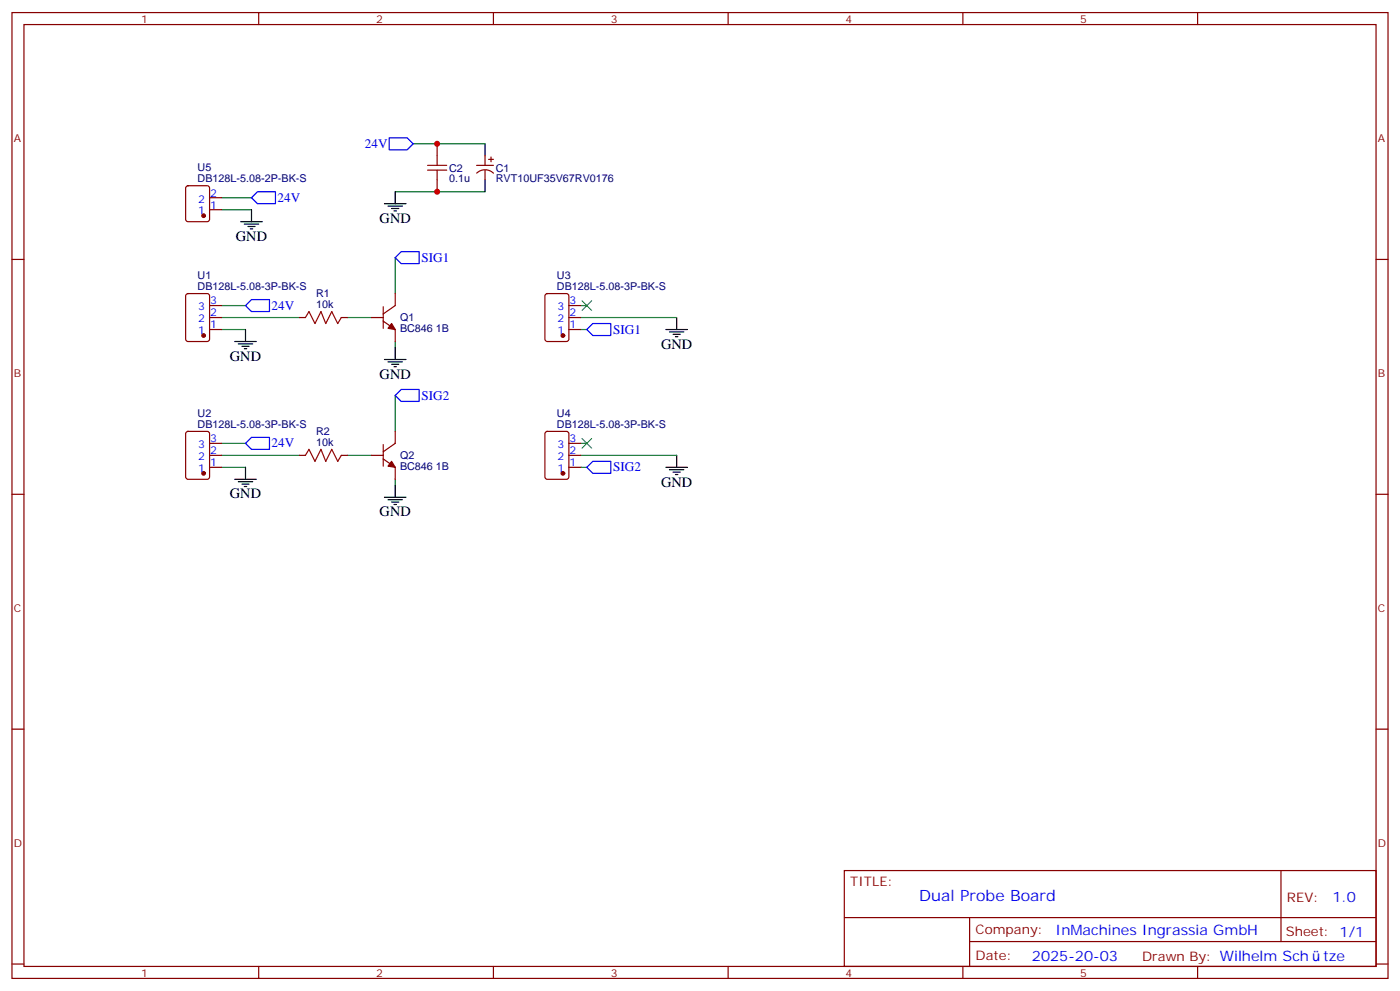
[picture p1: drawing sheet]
<svg xmlns="http://www.w3.org/2000/svg" width="412mm" height="292mm" viewBox="0 0 412 292" stroke-linecap="round" stroke-linejoin="round" font-family="sans-serif">
<path d="M116.4 75.8v10.6M65.3 93.5h22.9M102.3 93.5h7.1M116.4 100.5v1.8M116.4 116.4v10.6M65.3 134.1h22.9M102.3 134.1h7.1M116.4 141.1v1.8" fill="none" stroke="#008500" stroke-width=".35"/>
<g fill="none" stroke="#008700" stroke-width=".35">
<path d="M65.3 58.2h8.8M116.4 56.4h26.5M121.7 42.3h21.2M65.3 61.7h8.8M65.3 97h7M65.3 90h7M171.1 97h1.8M171.1 90h1.8M171.1 93.5h28.2M65.3 137.6h7M65.3 130.5h7M171.1 137.6h1.8"/>
<path d="M171.1 130.5h1.8M171.1 134.1h28.2"/>
</g>
<g fill="none" stroke="#000" stroke-width=".35">
<path d="M113.2 60h6.4M116.4 56.4v3.6M142.9 42.3v3.6M142.9 52.9v3.5M70.9 65.3h6.4M72 66h4.2M73 66.7h2.1M73.7 67.4h.7M74.1 61.7v3.6M114.3 60.7h4.2M115.4 61.4h2.1M116.1 62.1h.7"/>
<path d="M72.3 97v3.5M196.1 97h6.4M197.2 97.7h4.2M198.3 98.4h2.1M199 99.1h.7M199.3 93.5v3.5M69.1 100.5h6.4M70.2 101.2h4.2M71.3 102h2.1M72 102.7h.7M113.2 105.8h6.4M114.3 106.5h4.2"/>
<path d="M115.4 107.2h2.1M116.1 107.9h.7M116.4 102.3v3.5M72.3 137.6v3.5M196.1 137.6h6.4M197.2 138.3h4.2M198.3 139h2.1M199 139.7h.7M199.3 134.1v3.5M69.1 141.1h6.4M70.2 141.8h4.2M71.3 142.5h2.1"/>
<path d="M72 143.2h.7M113.2 146.4h6.4M114.3 147.1h4.2M115.4 147.8h2.1M116.1 148.5h.7M116.4 142.9v3.5"/>
</g>
<path d="M125.9 48.7h5.7M125.9 50.1h5.7M128.8 45.9v2.8M128.8 50.1v2.8M90 93.5l1-1.8 1.8 3.5 1.7-3.5 1.5 3.5 1.7-3.5 1.8 3.5 1-1.7M90 134.1l1-1.8 1.8 3.5 1.7-3.5 1.5 3.5 1.7-3.5 1.8 3.5 1-1.7" fill="none" stroke="#a10000" stroke-width=".35"/>
<g fill="none" stroke="#870000" stroke-width=".35">
<path d="M3.5 3.7h405.4v284.3h-405.4zM7.1 7.2h398.2v277.3h-398.2zM76.2 3.7v3.5M145.3 3.7v3.5M214.5 3.7v3.5M283.6 3.7v3.5M352.8 3.7v3.5M54.9 54.9l.5-.2h5.6l.7 .4v9.5l-.4 .6-5.9 .1-.7-.5v-9.4zM61.7 58.2h3.6M128.8 42.3v3.6M128.8 52.9v3.5M140.4 48.7h4.9"/>
<path d="M140.4 51a3.5 3.5 0 0 1 5 0M142.9 45.9v2.8M142.9 50.1v2.8M143.9 46.9h1.4M144.6 46.2v1.4M3.5 76.4h3.6M61.7 61.7h3.6M405.3 76.4h3.6M54.9 86.6l.5-.2h5.6l.7 .5v12.9l-.4 .7h-5.9l-.7-.4v-13zM61.7 93.5h3.6M61.7 97h3.6M61.7 90h3.6"/>
<path d="M88.2 93.5h1.8M100.5 93.5h1.8M109.4 93.5h3.5M112.9 94.5l3.5 2.5v3.5M112.9 90.3v6.4M116.4 86.4v3.6l-3.5 2.4M160.7 86.6l.5-.2h5.7l.6 .5 .1 12.9-.5 .7h-5.9l-.6-.4-.1-13zM167.6 93.5h3.5M167.6 97h3.5M167.6 90h3.5M54.9 127.2l.5-.2h5.6l.7 .4v13l-.4 .7h-5.9l-.7-.5v-12.9zM61.7 134.1h3.6"/>
<path d="M61.7 137.6h3.6M61.7 130.5h3.6M88.2 134.1h1.8M100.5 134.1h1.8M109.4 134.1h3.5M112.9 135.1l3.5 2.5v3.5M112.9 130.9v6.3M116.4 127v3.5l-3.5 2.5M160.7 127.2l.5-.2h5.7l.6 .4 .1 13-.5 .7h-5.9l-.6-.5-.1-12.9zM167.6 134.1h3.5M167.6 137.6h3.5M167.6 130.5h3.5"/>
<path d="M3.5 145.5h3.6M405.3 145.5h3.6M3.5 214.7h3.6M405.3 214.7h3.6M248.7 256.3h156.6v28.2h-156.6zM377.3 256.3v20.9M248.7 270.1h156.5M285.6 277.2h119.6M285.6 270.1v14.2M3.5 283.8h3.6M76.2 284.5v3.5M145.3 284.5v3.5"/>
<path d="M214.5 284.5v3.5M283.6 284.5v3.5M352.8 284.5v3.5M405.3 283.8h3.6"/>
</g>
<g fill="#870000" stroke="#870000" stroke-width=".35">
<path d="M115.4 95.2l1 1.8-2.1-.3z"/>
<path d="M115.4 135.8l1 1.8-2.1-.4z"/>
<circle cx="60" cy="98.8" r=".53"/>
<circle cx="60" cy="139.3" r=".53"/>
<circle cx="165.8" cy="98.8" r=".53"/>
<circle cx="165.8" cy="139.3" r=".53"/>
<circle cx="60" cy="63.5" r=".53"/>
</g>
<path d="M74.1 58.2l1.7-1.8h5.3v3.6h-5.3zM114.7 40.6h5.2l1.8 1.7-1.8 1.8h-5.2zM116.4 75.8l1.8-1.7h5.3v3.5h-5.3zM72.3 90l1.8-1.8h5.3v3.5h-5.3zM172.9 97l1.7-1.8h5.3v3.6h-5.3zM116.4 116.4l1.8-1.7h5.3v3.5h-5.3zM72.3 130.5l1.8-1.7h5.3v3.5h-5.3zM174.6 135.8h5.3v3.5h-5.3l-1.7-1.7z" fill="none" stroke="#00f" stroke-width=".35"/>
<path d="M171.4 88.5l2.9 2.9M174.3 88.5l-2.9 2.9M171.4 129.1l2.9 2.8M174.3 129.1l-2.9 2.8" fill="none" stroke="#3c3" stroke-width=".35"/>
<g fill="#c00">
<circle cx="128.8" cy="56.4" r=".88"/>
<circle cx="128.8" cy="42.3" r=".88"/>
</g>
<text font-size="4.6" fill="#00f" x="270.8" y="265.3">Dual Probe Board</text>
<g font-size="4.2">
<text x="111.8" y="65.6">GND</text>
<text x="69.5" y="70.9">GND</text>
<text x="67.7" y="106.2">GND</text>
<text x="194.7" y="102.7">GND</text>
<text x="111.8" y="111.5">GND</text>
<text x="194.7" y="143.2">GND</text>
<text x="67.7" y="146.8">GND</text>
<text x="111.8" y="152">GND</text>
</g>
<g font-size="4.2" fill="#00f">
<text x="392.5" y="265.6">1.0</text>
<text x="310.9" y="275.1">InMachines Ingrassia GmbH</text>
<text x="304" y="282.9">2025-20-03</text>
<text x="389.8" y="282.8">tze</text>
</g>
<g font-size="3.9" fill="#00f">
<text x="107.5" y="43.6">24V</text>
<text x="81.7" y="59.4">24V</text>
<text x="124.2" y="77">SIG1</text>
<text x="80" y="91.2">24V</text>
<text x="180.6" y="98.2">SIG1</text>
<text x="124.2" y="117.6">SIG2</text>
<text x="80" y="131.7">24V</text>
<text x="180.6" y="138.8">SIG2</text>
</g>
<g font-size="3.9" fill="#800">
<text x="250.5" y="260.9">TITLE:</text>
<text x="379.1" y="265.6">REV:</text>
<text x="287.4" y="275.1">Company:</text>
<text x="378.7" y="275.7">Sheet: 1/1</text>
<text x="287.4" y="282.8">Date:</text>
<text x="336.4" y="282.8">Draw</text>
<text x="346.6" y="282.8">n By: Wilhelm Sch</text>
</g>
<g font-size="3.2" fill="#800">
<text x="41.6" y="6.7">1</text>
<text x="110.8" y="6.7">2</text>
<text x="179.9" y="6.7">3</text>
<text x="249.1" y="6.7">4</text>
<text x="318.2" y="6.7">5</text>
<text x="4.1" y="41.8">A</text>
<text x="405.9" y="41.8">A</text>
<text x="4.1" y="110.9">B</text>
<text x="405.9" y="110.9">B</text>
<text x="4.1" y="180.1">C</text>
<text x="405.9" y="180.1">C</text>
<text x="4.1" y="249.2">D</text>
<text x="405.9" y="249.2">D</text>
<text x="41.6" y="287.5">1</text>
<text x="110.8" y="287.5">2</text>
<text x="179.9" y="287.5">3</text>
<text x="249.1" y="287.5">4</text>
<text x="318.2" y="287.5">5</text>
</g>
<g font-size="3.2" fill="#000080">
<text x="58.2" y="53.6">DB128L-5.08-2P-BK-S</text>
<text x="58.2" y="50.4">U5</text>
<text x="132.3" y="53.7">0.1u</text>
<text x="132.3" y="50.6">C2</text>
<text x="146.1" y="53.7">RVT10UF35V67RV0176</text>
<text x="146.1" y="50.5">C1</text>
<text x="58.2" y="82.2">U1</text>
<text x="164.1" y="82.2">U3</text>
<text x="58.2" y="85.4">DB128L-5.08-3P-BK-S</text>
<text x="93.1" y="87.5">R1</text>
<text x="164.1" y="85.4">DB128L-5.08-3P-BK-S</text>
<text x="93.1" y="90.7">10k</text>
<text x="117.8" y="94.6">Q1</text>
<text x="117.8" y="97.8">BC846 1B</text>
<text x="58.2" y="125.9">DB128L-5.08-3P-BK-S</text>
<text x="58.2" y="122.8">U2</text>
<text x="164.1" y="125.9">DB128L-5.08-3P-BK-S</text>
<text x="164.1" y="122.8">U4</text>
<text x="93.1" y="131.2">10k</text>
<text x="93.1" y="128.1">R2</text>
<text x="117.8" y="135.2">Q2</text>
<text x="117.8" y="138.4">BC846 1B</text>
</g>
<g font-size="3.2" fill="#00f">
<text x="58.4" y="59.6">2</text>
<text x="61.9" y="57.9">2</text>
<text x="58.4" y="63.1">1</text>
<text x="61.9" y="61.4">1</text>
<text x="61.9" y="89.6">3</text>
<text x="167.7" y="89.6">3</text>
<text x="58.4" y="94.9">2</text>
<text x="58.4" y="91.4">3</text>
<text x="61.9" y="93.1">2</text>
<text x="164.2" y="94.9">2</text>
<text x="164.2" y="91.4">3</text>
<text x="167.7" y="93.1">2</text>
<text x="58.4" y="98.4">1</text>
<text x="61.9" y="96.7">1</text>
<text x="164.2" y="98.4">1</text>
<text x="167.7" y="96.7">1</text>
<text x="58.4" y="131.9">3</text>
<text x="61.9" y="130.2">3</text>
<text x="164.2" y="131.9">3</text>
<text x="167.7" y="130.2">3</text>
<text x="58.4" y="135.5">2</text>
<text x="61.9" y="137.2">1</text>
<text x="61.9" y="133.7">2</text>
<text x="164.2" y="135.5">2</text>
<text x="167.7" y="137.2">1</text>
<text x="167.7" y="133.7">2</text>
<text x="58.4" y="139">1</text>
<text x="164.2" y="139">1</text>
</g>
</svg>
